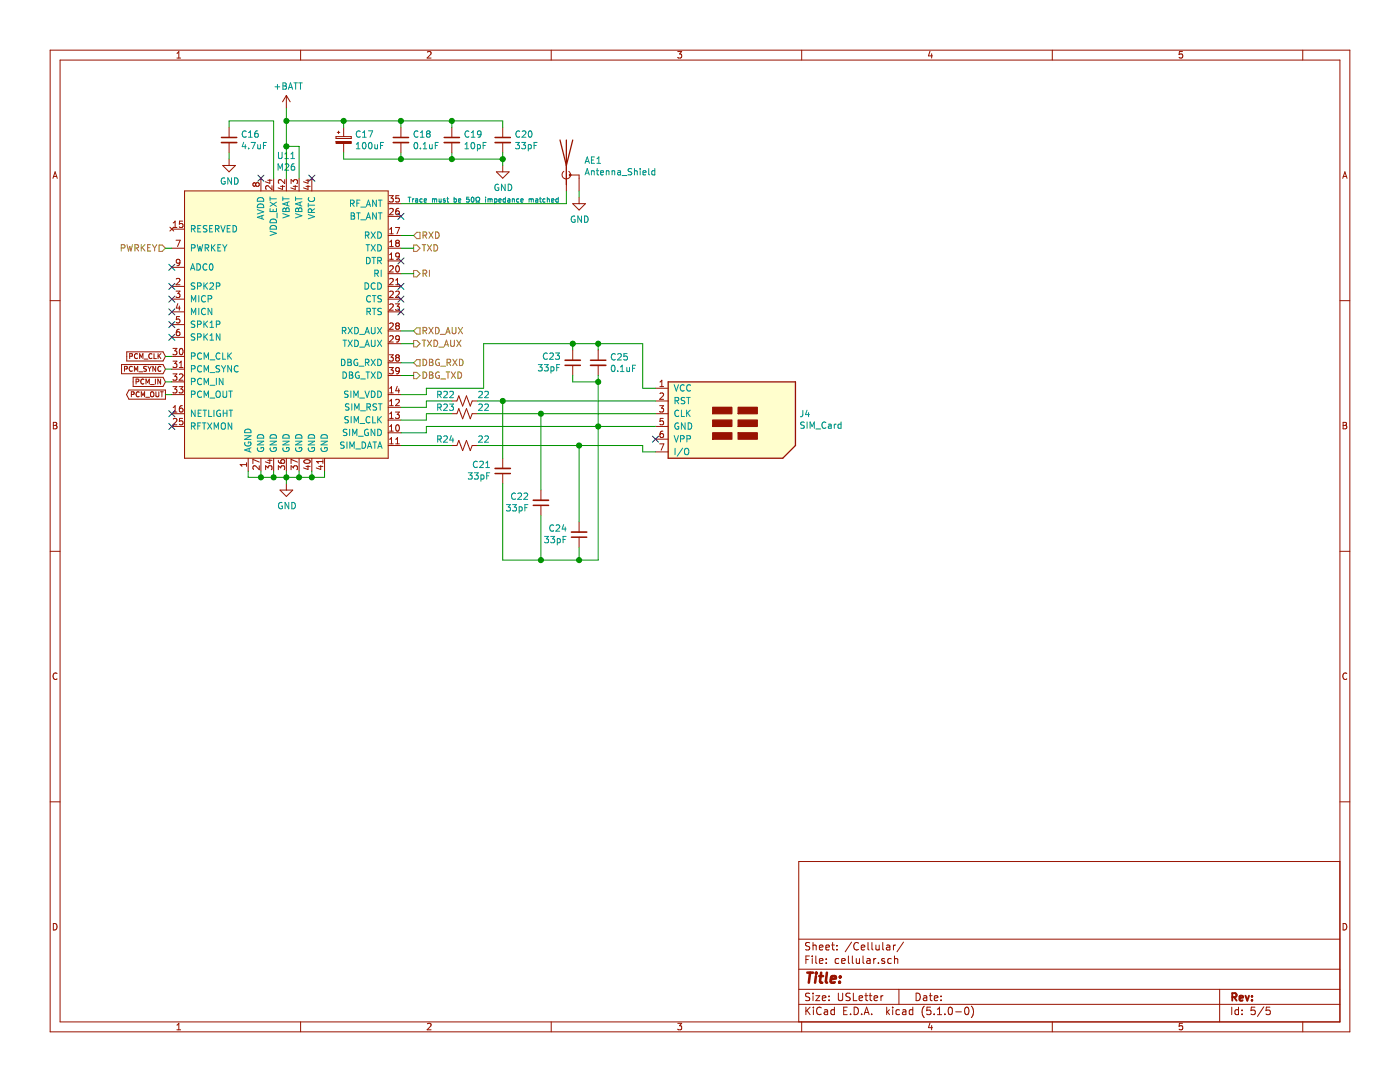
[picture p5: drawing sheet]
EESchema Schematic File Version 4
LIBS:phone-hw-cache
EELAYER 29 0
EELAYER END
$Descr USLetter 11000 8500
encoding utf-8
Sheet 5 5
Title ""
Date ""
Rev ""
Comp ""
Comment1 ""
Comment2 ""
Comment3 ""
Comment4 ""
$EndDescr
$Comp
L phone:M26 U11
U 1 1
P 2250 2550
F 0 "U11" H 2250 3878 50  0000 C CNN
F 1 "M26" H 2250 3787 50  0000 C CNN
F 2 "phone:M26" H 2250 2550 50  0001 C CNN
F 3 "https://fccid.io/XMR201604M26/User-Manual/Users-Manual-3010753.pdf" H 2250 2550 50  0001 C CNN
	1    2250 2550
	1    0    0    -1  
$EndComp
NoConn ~ 1350 2250
NoConn ~ 1350 2350
NoConn ~ 1350 2450
NoConn ~ 1350 2550
NoConn ~ 1350 2650
$Comp
L Device:Antenna_Shield AE1
U 1 1
P 4450 1300
F 0 "AE1" H 4590 1341 50  0000 L CNN
F 1 "Antenna_Shield" H 4590 1250 50  0000 L CNN
F 2 "Connector_Coaxial:U.FL_Molex_MCRF_73412-0110_Vertical" H 4450 1400 50  0001 C CNN
F 3 "~" H 4450 1400 50  0001 C CNN
	1    4450 1300
	1    0    0    -1  
$EndComp
Wire Wire Line
	4450 1600 4450 1500
$Comp
L power:GND #PWR058
U 1 1
P 4550 1550
F 0 "#PWR058" H 4550 1300 50  0001 C CNN
F 1 "GND" H 4555 1377 50  0000 C CNN
F 2 "" H 4550 1550 50  0001 C CNN
F 3 "" H 4550 1550 50  0001 C CNN
	1    4550 1550
	1    0    0    -1  
$EndComp
Wire Wire Line
	4550 1550 4550 1500
Text Notes 3200 1600 0    39   ~ 0
Trace must be 50Ω impedance matched
Wire Wire Line
	3150 1600 4450 1600
NoConn ~ 1350 3350
NoConn ~ 1350 3250
$Comp
L power:GND #PWR056
U 1 1
P 2250 3800
F 0 "#PWR056" H 2250 3550 50  0001 C CNN
F 1 "GND" H 2255 3627 50  0000 C CNN
F 2 "" H 2250 3800 50  0001 C CNN
F 3 "" H 2250 3800 50  0001 C CNN
	1    2250 3800
	1    0    0    -1  
$EndComp
Wire Wire Line
	1950 3700 1950 3750
Wire Wire Line
	1950 3750 2050 3750
Wire Wire Line
	2550 3750 2550 3700
Wire Wire Line
	2050 3700 2050 3750
Connection ~ 2050 3750
Wire Wire Line
	2050 3750 2150 3750
Wire Wire Line
	2150 3700 2150 3750
Connection ~ 2150 3750
Wire Wire Line
	2150 3750 2250 3750
Wire Wire Line
	2250 3700 2250 3750
Connection ~ 2250 3750
Wire Wire Line
	2250 3750 2350 3750
Wire Wire Line
	2350 3700 2350 3750
Connection ~ 2350 3750
Wire Wire Line
	2350 3750 2450 3750
Wire Wire Line
	2450 3700 2450 3750
Connection ~ 2450 3750
Wire Wire Line
	2450 3750 2550 3750
Wire Wire Line
	2250 3750 2250 3800
$Comp
L Connector:SIM_Card J4
U 1 1
P 5650 3350
F 0 "J4" H 6279 3450 50  0000 L CNN
F 1 "SIM_Card" H 6279 3359 50  0000 L CNN
F 2 "phone:7112S0815X19LF" H 5650 3700 50  0001 C CNN
F 3 " ~" H 5600 3350 50  0001 C CNN
	1    5650 3350
	1    0    0    -1  
$EndComp
Wire Wire Line
	3150 3100 3350 3100
Wire Wire Line
	3350 3100 3350 3050
NoConn ~ 3150 1700
Text HLabel 3250 1850 2    50   Input ~ 0
RXD
Text HLabel 3250 1950 2    50   Output ~ 0
TXD
NoConn ~ 3150 2050
NoConn ~ 3150 2250
NoConn ~ 3150 2350
NoConn ~ 3150 2450
Text HLabel 3250 2700 2    50   Output ~ 0
TXD_AUX
Text HLabel 3250 2950 2    50   Output ~ 0
DBG_TXD
Text HLabel 3250 2600 2    50   Input ~ 0
RXD_AUX
Text HLabel 3250 2850 2    50   Input ~ 0
DBG_RXD
Wire Wire Line
	3250 2850 3150 2850
Wire Wire Line
	3150 2950 3250 2950
Wire Wire Line
	3150 2700 3250 2700
Wire Wire Line
	3150 2600 3250 2600
Wire Wire Line
	3150 1850 3250 1850
Wire Wire Line
	3150 1950 3250 1950
Wire Wire Line
	2250 850  2250 950 
Connection ~ 2250 1150
Wire Wire Line
	2250 1150 2250 1400
Wire Wire Line
	2350 1400 2350 1150
Wire Wire Line
	2350 1150 2250 1150
$Comp
L power:+BATT #PWR055
U 1 1
P 2250 850
F 0 "#PWR055" H 2250 700 50  0001 C CNN
F 1 "+BATT" H 2265 1023 50  0000 C CNN
F 2 "" H 2250 850 50  0001 C CNN
F 3 "" H 2250 850 50  0001 C CNN
	1    2250 850 
	1    0    0    -1  
$EndComp
Text HLabel 1300 1950 0    50   Input ~ 0
PWRKEY
Wire Wire Line
	1300 1950 1350 1950
NoConn ~ 2450 1400
NoConn ~ 2050 1400
$Comp
L Device:C_Small C16
U 1 1
P 1800 1100
F 0 "C16" H 1892 1146 50  0000 L CNN
F 1 "4.7uF" H 1892 1055 50  0000 L CNN
F 2 "Capacitor_SMD:C_0603_1608Metric_Pad1.05x0.95mm_HandSolder" H 1800 1100 50  0001 C CNN
F 3 "~" H 1800 1100 50  0001 C CNN
	1    1800 1100
	1    0    0    -1  
$EndComp
$Comp
L power:GND #PWR054
U 1 1
P 1800 1250
F 0 "#PWR054" H 1800 1000 50  0001 C CNN
F 1 "GND" H 1805 1077 50  0000 C CNN
F 2 "" H 1800 1250 50  0001 C CNN
F 3 "" H 1800 1250 50  0001 C CNN
	1    1800 1250
	1    0    0    -1  
$EndComp
Wire Wire Line
	1800 1250 1800 1200
Wire Wire Line
	2150 1400 2150 950 
Wire Wire Line
	2150 950  1800 950 
Wire Wire Line
	1800 950  1800 1000
$Comp
L Device:C_Small C25
U 1 1
P 4700 2850
F 0 "C25" H 4792 2896 50  0000 L CNN
F 1 "0.1uF" H 4792 2805 50  0000 L CNN
F 2 "Capacitor_SMD:C_0603_1608Metric_Pad1.05x0.95mm_HandSolder" H 4700 2850 50  0001 C CNN
F 3 "~" H 4700 2850 50  0001 C CNN
	1    4700 2850
	1    0    0    -1  
$EndComp
Wire Wire Line
	3350 3150 3350 3200
Wire Wire Line
	3350 3200 3150 3200
Wire Wire Line
	3150 3300 3350 3300
Wire Wire Line
	3350 3300 3350 3250
NoConn ~ 5150 3450
$Comp
L Device:R_Small_US R22
U 1 1
P 3650 3150
F 0 "R22" V 3600 3000 50  0000 C CNN
F 1 "22" V 3600 3300 50  0000 C CNN
F 2 "Resistor_SMD:R_0603_1608Metric_Pad1.05x0.95mm_HandSolder" H 3650 3150 50  0001 C CNN
F 3 "~" H 3650 3150 50  0001 C CNN
	1    3650 3150
	0    1    1    0   
$EndComp
Wire Wire Line
	3350 3150 3550 3150
Wire Wire Line
	3750 3150 3950 3150
$Comp
L Device:R_Small_US R23
U 1 1
P 3650 3250
F 0 "R23" V 3600 3100 50  0000 C CNN
F 1 "22" V 3600 3400 50  0000 C CNN
F 2 "Resistor_SMD:R_0603_1608Metric_Pad1.05x0.95mm_HandSolder" H 3650 3250 50  0001 C CNN
F 3 "~" H 3650 3250 50  0001 C CNN
	1    3650 3250
	0    1    1    0   
$EndComp
Wire Wire Line
	3350 3250 3550 3250
Wire Wire Line
	3750 3250 4250 3250
Wire Wire Line
	5150 3350 4700 3350
Wire Wire Line
	3350 3350 3350 3400
Wire Wire Line
	3350 3400 3150 3400
Wire Wire Line
	4700 3350 4700 3000
Connection ~ 4700 3350
Wire Wire Line
	4700 3350 3350 3350
Wire Wire Line
	4700 2750 4700 2700
Wire Wire Line
	3350 3050 3800 3050
Wire Wire Line
	3800 3050 3800 2700
Wire Wire Line
	3800 2700 4500 2700
Wire Wire Line
	4700 2700 5050 2700
Wire Wire Line
	5050 2700 5050 3050
Wire Wire Line
	5050 3050 5150 3050
Connection ~ 4700 2700
$Comp
L Device:R_Small_US R24
U 1 1
P 3650 3500
F 0 "R24" V 3600 3350 50  0000 C CNN
F 1 "22" V 3600 3650 50  0000 C CNN
F 2 "Resistor_SMD:R_0603_1608Metric_Pad1.05x0.95mm_HandSolder" H 3650 3500 50  0001 C CNN
F 3 "~" H 3650 3500 50  0001 C CNN
	1    3650 3500
	0    1    1    0   
$EndComp
Wire Wire Line
	5150 3550 5050 3550
Wire Wire Line
	5050 3550 5050 3500
Wire Wire Line
	5050 3500 4550 3500
$Comp
L Device:C_Small C23
U 1 1
P 4500 2850
F 0 "C23" H 4409 2804 50  0000 R CNN
F 1 "33pF" H 4409 2895 50  0000 R CNN
F 2 "Capacitor_SMD:C_0603_1608Metric_Pad1.05x0.95mm_HandSolder" H 4500 2850 50  0001 C CNN
F 3 "~" H 4500 2850 50  0001 C CNN
	1    4500 2850
	1    0    0    1   
$EndComp
Wire Wire Line
	4500 2950 4500 3000
Wire Wire Line
	4500 3000 4700 3000
Connection ~ 4700 3000
Wire Wire Line
	4700 3000 4700 2950
Wire Wire Line
	4500 2750 4500 2700
Connection ~ 4500 2700
Wire Wire Line
	4500 2700 4700 2700
$Comp
L Device:C_Small C21
U 1 1
P 3950 3700
F 0 "C21" H 3859 3654 50  0000 R CNN
F 1 "33pF" H 3859 3745 50  0000 R CNN
F 2 "Capacitor_SMD:C_0603_1608Metric_Pad1.05x0.95mm_HandSolder" H 3950 3700 50  0001 C CNN
F 3 "~" H 3950 3700 50  0001 C CNN
	1    3950 3700
	1    0    0    1   
$EndComp
Wire Wire Line
	3950 3150 3950 3600
Connection ~ 3950 3150
Wire Wire Line
	3950 3150 5150 3150
$Comp
L Device:C_Small C22
U 1 1
P 4250 3950
F 0 "C22" H 4159 3904 50  0000 R CNN
F 1 "33pF" H 4159 3995 50  0000 R CNN
F 2 "Capacitor_SMD:C_0603_1608Metric_Pad1.05x0.95mm_HandSolder" H 4250 3950 50  0001 C CNN
F 3 "~" H 4250 3950 50  0001 C CNN
	1    4250 3950
	1    0    0    1   
$EndComp
Wire Wire Line
	4250 3850 4250 3250
Connection ~ 4250 3250
Wire Wire Line
	4250 3250 5150 3250
Wire Wire Line
	3150 3500 3550 3500
$Comp
L Device:C_Small C24
U 1 1
P 4550 4200
F 0 "C24" H 4459 4154 50  0000 R CNN
F 1 "33pF" H 4459 4245 50  0000 R CNN
F 2 "Capacitor_SMD:C_0603_1608Metric_Pad1.05x0.95mm_HandSolder" H 4550 4200 50  0001 C CNN
F 3 "~" H 4550 4200 50  0001 C CNN
	1    4550 4200
	1    0    0    1   
$EndComp
Wire Wire Line
	4550 3500 4550 4100
Connection ~ 4550 3500
Wire Wire Line
	4550 3500 3750 3500
Wire Wire Line
	4700 3350 4700 4400
Wire Wire Line
	4700 4400 4550 4400
Wire Wire Line
	4550 4400 4550 4300
Wire Wire Line
	4550 4400 4250 4400
Wire Wire Line
	4250 4400 4250 4050
Connection ~ 4550 4400
Wire Wire Line
	4250 4400 3950 4400
Wire Wire Line
	3950 4400 3950 3800
Connection ~ 4250 4400
$Comp
L Device:CP_Small C17
U 1 1
P 2700 1100
F 0 "C17" H 2788 1146 50  0000 L CNN
F 1 "100uF" H 2788 1055 50  0000 L CNN
F 2 "Capacitor_Tantalum_SMD:CP_EIA-3528-15_AVX-H_Pad1.50x2.35mm_HandSolder" H 2700 1100 50  0001 C CNN
F 3 "~" H 2700 1100 50  0001 C CNN
	1    2700 1100
	1    0    0    -1  
$EndComp
$Comp
L Device:C_Small C18
U 1 1
P 3150 1100
F 0 "C18" H 3242 1146 50  0000 L CNN
F 1 "0.1uF" H 3242 1055 50  0000 L CNN
F 2 "Capacitor_SMD:C_0603_1608Metric_Pad1.05x0.95mm_HandSolder" H 3150 1100 50  0001 C CNN
F 3 "~" H 3150 1100 50  0001 C CNN
	1    3150 1100
	1    0    0    -1  
$EndComp
$Comp
L Device:C_Small C19
U 1 1
P 3550 1100
F 0 "C19" H 3642 1146 50  0000 L CNN
F 1 "10pF" H 3642 1055 50  0000 L CNN
F 2 "Capacitor_SMD:C_0603_1608Metric_Pad1.05x0.95mm_HandSolder" H 3550 1100 50  0001 C CNN
F 3 "~" H 3550 1100 50  0001 C CNN
	1    3550 1100
	1    0    0    -1  
$EndComp
$Comp
L Device:C_Small C20
U 1 1
P 3950 1100
F 0 "C20" H 4042 1146 50  0000 L CNN
F 1 "33pF" H 4042 1055 50  0000 L CNN
F 2 "Capacitor_SMD:C_0603_1608Metric_Pad1.05x0.95mm_HandSolder" H 3950 1100 50  0001 C CNN
F 3 "~" H 3950 1100 50  0001 C CNN
	1    3950 1100
	1    0    0    -1  
$EndComp
Wire Wire Line
	2250 950  2700 950 
Wire Wire Line
	2700 950  2700 1000
Connection ~ 2250 950 
Wire Wire Line
	2250 950  2250 1150
Wire Wire Line
	2700 950  3150 950 
Wire Wire Line
	3150 950  3150 1000
Connection ~ 2700 950 
Wire Wire Line
	3150 950  3550 950 
Wire Wire Line
	3550 950  3550 1000
Connection ~ 3150 950 
Wire Wire Line
	3550 950  3950 950 
Wire Wire Line
	3950 950  3950 1000
Connection ~ 3550 950 
Wire Wire Line
	3950 1200 3950 1250
Wire Wire Line
	3950 1250 3550 1250
Wire Wire Line
	2700 1250 2700 1200
Wire Wire Line
	3150 1200 3150 1250
Connection ~ 3150 1250
Wire Wire Line
	3150 1250 2700 1250
Wire Wire Line
	3550 1200 3550 1250
Connection ~ 3550 1250
Wire Wire Line
	3550 1250 3150 1250
$Comp
L power:GND #PWR057
U 1 1
P 3950 1300
F 0 "#PWR057" H 3950 1050 50  0001 C CNN
F 1 "GND" H 3955 1127 50  0000 C CNN
F 2 "" H 3950 1300 50  0001 C CNN
F 3 "" H 3950 1300 50  0001 C CNN
	1    3950 1300
	1    0    0    -1  
$EndComp
Wire Wire Line
	3950 1300 3950 1250
Connection ~ 3950 1250
NoConn ~ 1350 2100
Text GLabel 1300 2800 0    39   Input ~ 0
PCM_CLK
Text GLabel 1300 2900 0    39   Input ~ 0
PCM_SYNC
Text GLabel 1300 3000 0    39   Input ~ 0
PCM_IN
Text GLabel 1300 3100 0    39   Output ~ 0
PCM_OUT
Wire Wire Line
	1300 2800 1350 2800
Wire Wire Line
	1350 2900 1300 2900
Wire Wire Line
	1300 3000 1350 3000
Wire Wire Line
	1350 3100 1300 3100
Text HLabel 3250 2150 2    50   Output ~ 0
RI
Wire Wire Line
	3150 2150 3250 2150
$EndSCHEMATC
